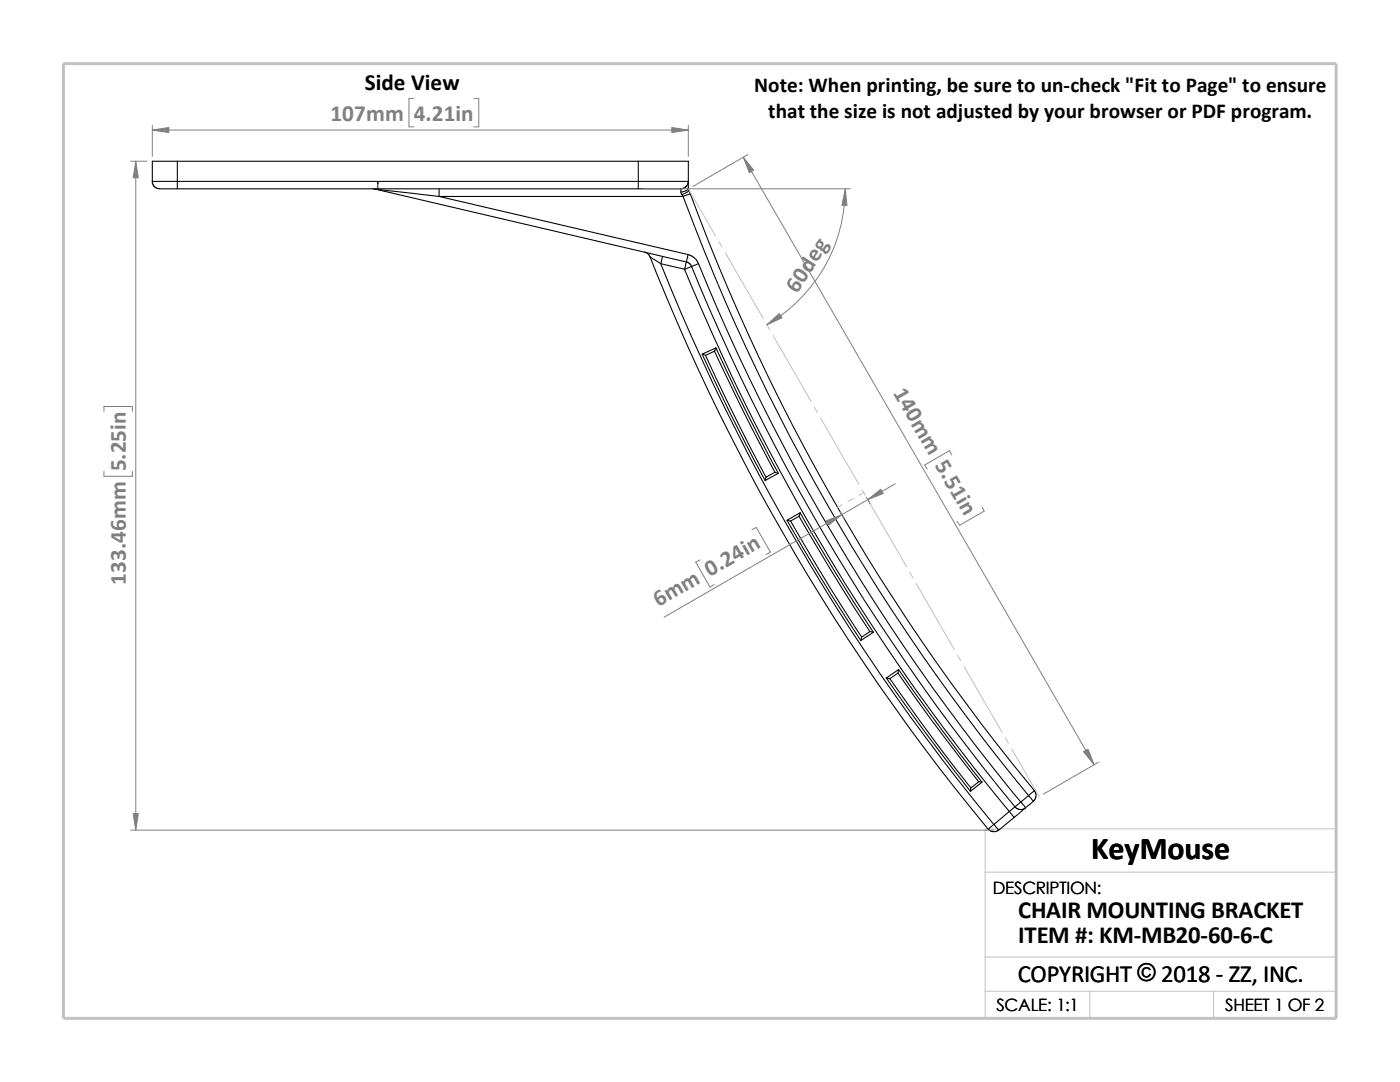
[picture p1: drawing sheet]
<svg xmlns="http://www.w3.org/2000/svg" width="279mm" height="216mm" viewBox="0 0 279 216" stroke-linecap="round" stroke-linejoin="round" font-family="sans-serif">
<g fill="none" stroke="#c0c0c0" stroke-width=".2">
<path d="M137.4 37.7l5.4 9.4M143.5 48.2l.6 1.1M144.7 50.4l7.7 13.2M153 64.7l.6 1.1M154.3 66.9l7.6 13.2M162.5 81.2l.7 1.1M163.8 83.4l7.6 13.2M170.3 99.5l-1.1 .6M172 97.7l.7 1.1M172.4 98.3l-1 .5M173.3 99.9l7.6 13.2M168.1 100.7l-.9 .6"/>
<path d="M181.6 114.2l.6 1.1M182.8 116.4l7.7 13.2M191.1 130.7l.6 1.1M192.4 132.9l7.6 13.2M200.6 147.2l.7 1.1M201.9 149.4l5.5 9.5M196.6 174h70.1M196.6 197.8h70.1M196.6 191h70.1M217.5 197.8v5.4M242.2 197.8v5.4M26.8 203.2h239.9v-37.8h-70.1v37.8"/>
</g>
<path d="M12.7 12.7h254v190.5h-254z" fill="none" stroke="#c0c0c0" stroke-width=".59"/>
<g fill="none" stroke="#000" stroke-width=".21">
<path d="M30.4 36.2h5M30.4 36.2v.3l.3 .6 .8 .5 3.9 .1M35.4 36.2v1.5M35.4 32.2h-5v4M35.4 32.2h92M35.4 36.2h92M35.4 32.2v4M35.4 37.7h92M74.4 37.7h.4M74.8 37.7l62.2 14.6M74.8 37.7l12.8 1.5M87.6 39.2h48.8"/>
<path d="M87.6 39.2l49.7 11.6M87.6 37.7v1.5M127.4 37.7h8.5v.6M127.4 32.2v4M127.4 36.2h10M127.4 36.2v1.5M127.4 32.2h10v4M135.9 38.3l.2 .5M136.1 38.8l.3 .4M136.3 39.2a414.4 414.4 0 0 0 69 119.6M137.4 37.4l.1 .5M137.4 36.2l-.2 .7-.4 .4-.6 .3h-.3"/>
<path d="M137.4 37.4a1.27 1.27 0 0 1-1.5 .9M137.4 36.2v1.2M137.5 37.9a1.79 1.79 0 0 1-1.4 .9M137.5 37.9l.3 .8M137.8 38.7l-1.4 .5M137.8 38.7a410.4 410.4 0 0 0 68.6 119M128.7 50.3l.7 .4 .4 .6 2.1 1.3M129.7 51.2a421.5 421.5 0 0 0 67.5 114.2l1.2-.9M131.9 52.6a421.5 421.5 0 0 0 66.4 111.9M131.9 52.6l4.8 1.1M132.2 51.2l-.3 1.4M136.6 53.7a419.5 419.5 0 0 0 64.8 108.2"/>
<path d="M137 52.3l.6 .2 .3 .4a415.7 415.7 0 0 0 64.7 108.1M137 52.3l-.3 1.4M137.3 50.8l1.2 .6 .5 .5 .4 .7M137.3 50.8l-.3 1.5M139.4 52.6l-2.7 1.1M139.4 52.6a415.7 415.7 0 0 0 64.3 107.4M140.1 70.7l5.4 11.4 7.2 13.8M140.8 70.9l6.7 13.9 5.4 10.4M142.6 70.1l5 10.4 7 13.7M142.9 69.4l-.3 .7-1.8 .8M142.9 69.4l6.6 13.9 5.8 11.1M142.9 69.4l-2.7 1.3 .6 .2"/>
<path d="M154.6 94.2l.7 .2-2.6 1.5M154.6 94.2l-1.7 1-.2 .7M157.1 103.8l6.3 10.9 8.4 13.1M157.8 104l7.9 13.3 6.3 9.8M159.5 103l8.5 14.3 5.6 8.7M159.7 102.3l-.2 .7-1.7 1M159.7 102.3l7.8 13.2 6.8 10.7M159.7 102.3l-2.6 1.5 .7 .2M173.6 126l.7 .2-2.5 1.6M173.6 126l-1.6 1.1-.2 .7M176.9 135.3l7.3 10.3 9.5 12.3M177.6 135.4l9 12.6 7.2 9.2"/>
<path d="M179.2 134.3l6.7 9.4 9.4 12.3M179.2 134.3l-1.6 1.1M179.3 133.6l9 12.5 7.7 9.9M179.3 133.6l-.1 .7M179.3 133.6l-2.4 1.7 .7 .1M195.3 156h.7M195.3 156l-1.5 1.2-.1 .7M196 156l-2.3 1.9M205.3 158.8l1.1-1 .1 .1 .2 .4 .1 .7-.6 .9M205.3 158.8l.9 1.1M205.3 158.7l-1.5 1.3M206.2 159.9l-1.5 1.3"/>
<path d="M197.2 165.4l.8 .5h.7l.6-.2M198.4 164.5l.9 1.2M201.4 161.9l-3 2.6M201.4 161.9l1 1.2M202.4 163.1l-3.1 2.6M202.6 161l.3 .3 .7 .2h.5l.6-.3M202.6 161l-1.2 .9M203.8 160l-1.2 1M203.8 160l.9 1.2M204.7 161.2l-2.3 1.9"/>
</g>
<path d="M75.4 36.3l.1 .4h-.2z" fill="#00f" stroke="#00f" stroke-width=".2"/>
<path d="M75.3 37.7h.3M75.3 37.5l.3 .3M75.4 37.7h.1M75.4 36.3v1.5M75.5 37.5l-.3 .3" fill="none" stroke="#00f" stroke-width=".2"/>
<g fill="none" stroke="#808080" stroke-width=".2">
<path d="M82.6 19.6h-1v5.7h1M94.6 19.6h.9v5.7h-.9M26.1 32.2h3.3M27.1 32.2v133.5M30.4 25v6.2M30.4 26h107M128.4 37.7h41.3M137.4 25v6.2M148.3 31.4l70.1 121.2M149.2 30.9l-10.9 6.3M168.7 37.7a31.3 31.3 0 0 1-15.7 27.1M20.7 82.1v-1h5.7v1"/>
<path d="M20.7 94.1v.9h5.7v-.9M172.9 99.2l.8 1.3M178.7 96.5l-46.2 26.6M189.9 90.8l-.4-.9-5 2.9 .5 .8M139.7 111.7l-.8 .5 2.8 4.9 .8-.5M150.1 105.7l.8-.5 2.9 5-.9 .5M167.7 102.2l.8 1.3M196 101.1l.4 .9-4.9 2.8-.5-.8M219.2 152.1l-11 6.4M26.1 165.7h172.2"/>
</g>
<g fill="#808080" stroke="#808080" stroke-width=".2">
<path d="M148.3 31.4l2.1 2.6-.8 .5z"/>
<path d="M216.2 150l.9-.5 1.3 3.1z"/>
<path d="M173.2 99.7l2.6-2.1 .5 .9z"/>
<path d="M164.9 103.9l3.1-1.2-2.6 2.1z"/>
<path d="M153 64.8l2.5-2.2 .6 .8z"/>
<path d="M168.7 37.7l.3 3.3h-1z"/>
<path d="M30.4 26l3.3-.6v1.1z"/>
<path d="M134.1 25.4l3.3 .6-3.3 .5z"/>
<path d="M27.1 32.2l.5 3.3h-1z"/>
<path d="M26.6 162.3h1l-.5 3.4z"/>
</g>
<text font-size="6.4" x="217.8" y="171.4">KeyMouse</text>
<g font-size="4.9">
<text x="203.2" y="183.2">CHAIR MOUNTING BRACKET</text>
<text x="203.2" y="188.1">ITEM #: KM-MB20-60-6-C</text>
<text x="203.1" y="195.9">COPYRIGHT © 2018 - ZZ, INC.</text>
<text x="227" y="195.8">©</text>
</g>
<text font-size="4.6" x="72.8" y="18">Side View</text>
<g font-size="4.6" fill="#808080">
<text x="66" y="24.1">107mm</text>
<text x="82.6" y="24.1">4.21in</text>
<text x="159.1" y="58.6" transform="rotate(-57 159.1 58.6)">60deg</text>
<text x="178.2" y="78.4" transform="rotate(60 178.2 78.4)">140mm 5. 1in</text>
<text x="25.1" y="94.1" transform="rotate(-90 25.1 94.1)">5.25in</text>
<text x="25.1" y="116.7" transform="rotate(-90 25.1 116.7)">133.46mm</text>
<text x="131.4" y="121.1" transform="rotate(-30 131.4 121.1)">6mm 0.24in</text>
</g>
<g font-size="4.2">
<text x="150.5" y="18.4">Note: When printing, be sure to un-check &quot;Fit to Page&quot; to ensure</text>
<text x="153.3" y="23.6">that the size is not adjusted by your browser or PDF program.</text>
</g>
<g font-size="3.4">
<text x="198.2" y="178.5">DESCRIPTION:</text>
<text x="198.8" y="201.7">SCALE: 1:1</text>
<text x="244.5" y="201.7">SHEET 1 OF 2</text>
</g>
</svg>
